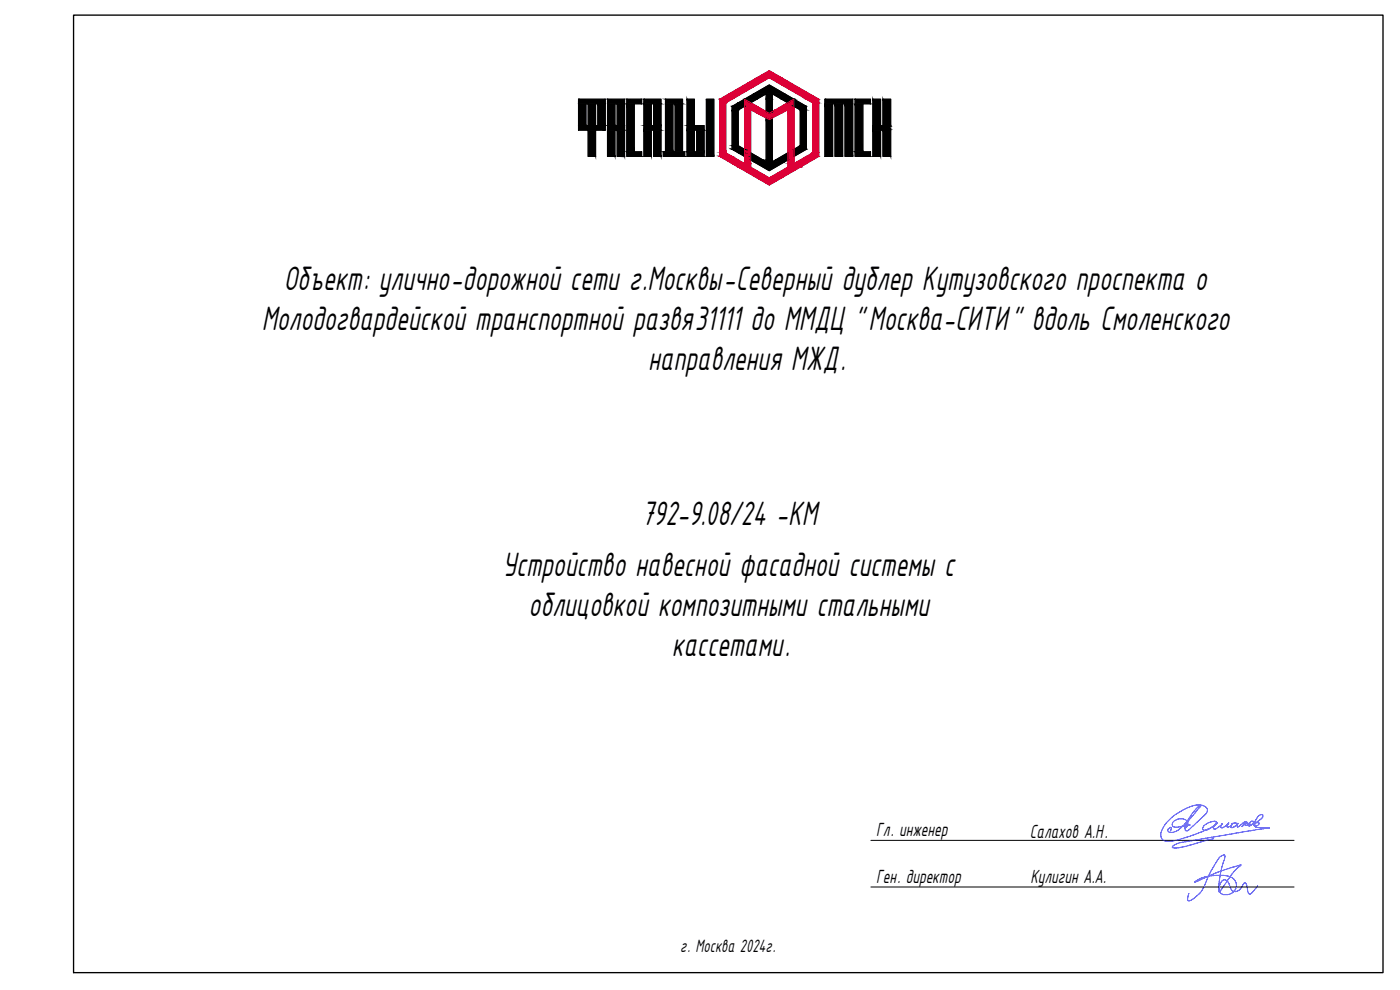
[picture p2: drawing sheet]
<svg xmlns="http://www.w3.org/2000/svg" width="420mm" height="297mm" viewBox="0 0 420 297" stroke-linecap="round" stroke-linejoin="round" font-family="sans-serif">
<path d="M22.1 4.5h393v287.3h-393z" fill="none" stroke="#000" stroke-width=".4"/>
<g fill="none" stroke="#000" stroke-width=".3">
<path d="M173.6 29.8h8.1v9.2h-2.9v7.9h-2.3v-7.9h-2.9zM175.9 31.1h.6v6.6h-.6zM178.8 31.1h.6v6.6h-.6zM182.3 29.8h5.2v17.2l-2.3-.1v-7.9h-.6v7.9h-2.3zM184.6 31.1h.6v6.6h-.6zM188.1 29.8h4.5v1.3h-2.2v14.5h2.2v1.3h-4.5zM193.3 29.8h5.1v17.1h-2.2v-7.9h-.7v7.9h-2.2zM195.5 31.1h.7v6.6h-.7zM199.7 29.8h5.2v15.8h.6v1.3h-6.4v-1.3h.6zM202 31.1h.6v14.5h-.6zM206.2 29.8h2.2v7.9h2.9v9.2h-5.1zM208.4 39h.7v6.6h-.7z"/>
<path d="M212 29.8h2.2v17.1h-2.2zM223.4 31.9l-1.8 1.1v10.7l1.8 1.1M225.3 30.8l4.6-2.6v5.3M229.9 35.4v13.1l-4.6-2.6M231.8 35.4v13.1l4.6-2.6M236.4 30.8l-4.6-2.6v5.3M238.3 31.9l1.9 1.1v10.7l-1.9 1.1M247.6 29.8h8.3v17.1h-2.3v-15.8h-.7v15.8h-2.3v-15.8h-.7v15.8h-2.3zM256.6 29.8h4.7v1.3h-2.3v14.5h2.3v1.3h-4.7zM262 29.8h2.3v7.9h.7v-7.9h2.3v8.2l-.7 .4 .7 .3v8.2h-2.3v-7.9h-.7v7.9h-2.3zM223.4 46.9l-3.7-2.1v-12.9l11.2-6.4 11.1 6.4v12.9l-3.7 2.1M225.3 48l5.6 3.2 5.5-3.2"/>
<path d="M261.4 252.1h127M261.4 266.1h127"/>
</g>
<path d="M351.3 249.3l.2-.6-.2-.5-.8 .6-.1 .4 .4 .4 .6 .2 1.4-.3 1.5-1 1.8-1.9 2.7-3.8 1.3-1.1 .3 .1-.1 .2-4.2 5.1-.4 1v1l.6 .2 .6-.4 5-4.7 .5-.9-.4-1.1-1.3-.6-1.6-.1-2 .6-1.9 .9-2.8 1.7-1.7 1.5-1.3 1.5-.9 1.9-.1 1.5 .6 .9 1.2 .5 1.7-.1 4.5-1.3 4.1-1.5 2.8-1.2 1.8-1.4-.2-.5h-.9l-2.3 .9-.6 .8-.1 .7 .9 .2 .8-.3 2.4-1.6 .2-.3-.2-.1-.9 1.4 .2 .6 1.3-.6 1.1-1.1-.4 .9 .2 .4 1.1-.5 1.1-1-.5 .8 .1 .5 .9-.3 .5-.5v-.2l-.3 1 .9-.1 .9-.8-.1-.3-.7-.1-.7 .3-.3 1 .8-.1 1.3-1.1-.3 .7 .2 .4 2.1-1.5 .2 .2-1.1 1.2 1.3-1.4 .3 .1-.1 .3-.1 .1 .1-.4h-.2l-.4 .4-.1 .4 .8 .1 .7-.4v-.3l-.4 .6 .1 .3h.3l1.2-1-.1-.4-.6 .1-.5 .4-.1 .5 1.4-.3 2.2-1.4 .5-.9-.1-.3-.4-.1-.8 .4-.5 .6-.6 1.2-.2 1.1 .6 .1 .6-.3 .3-.5-.4-.2-.5 .1-.4 .4-.1 .5 .4 .4 4.1 .2-27.1 4.5-1.6 .7-.5 .6 .9 .3 2.4-.4 9.1-2.4M357.2 247.5l-4.6 .7-.7-.4-.1-.7 .3-.6 1-.6 1.1-.3 .9 .1 1 .5 .3 .5v.8l-.5 .9M377.4 265.8l-1.6 1.9a.74 .74 0 0 1-.9 .5 .74 .74 0 0 1-.5-.9v-.4a1.89 1.89 0 0 0-.9-2l-.2 .2a3 3 0 0 1-3.2 2.3l-.6-.5a4.7 4.7 0 0 0-1.6-2.8 1.74 1.74 0 0 0-1.9 2.1 1.79 1.79 0 0 0 .5 1.9 1.79 1.79 0 0 0 2 .3 2.81 2.81 0 0 0 2.6-3 2.81 2.81 0 0 0-2.9-2.6l-1.4-.2-3 .1a8.6 8.6 0 0 0-5.3 2l.3-.1a67.2 67.2 0 0 1 13.7-5.1l-2.6 2.6-4 5.6-.2-1.7 .3-1.9 .6-3.5 .8-2.6a1.06 1.06 0 0 0 0-1.5l-1.2 .5-.6 .8-2.2 3.5-1.2 2.6a9.5 9.5 0 0 1-5.3 6.4l-.3-.1-.2-.3 .4-1.8" fill="none" stroke="#00f" stroke-width=".3"/>
<g fill="#000" stroke="#000" stroke-width=".3">
<path d="M221.6 30.8l1.8-1v1zM223.4 29.8l1.9 1zM223.4 29.8h3.7l-1.8 1zM229.9 33.5h1.9zM229.9 35.4l1 .5h-1zM226.2 28.2l4.7-2.7 4.6 2.7zM230.9 35.9l.9-.5v.5zM234.5 29.7h3.8zM238.3 29.7l3.7 2.2h-3.7zM185.2 46.9l2.3 .1zM221.6 45.9h1.8v1zM225.3 45.9l1.8 1h-1.8z"/>
<path d="M226.2 48.5h9.3l-4.6 2.7z"/>
<path d="M173.6 31.1l2.3 6.6v-6.6zM173.6 31.1l2.3 6.6h-2.3z"/>
<path d="M176.5 31.1l2.3 6.6v-6.6zM176.5 31.1l2.3 6.6h-2.3z"/>
<path d="M176.5 39l2.3 7.9v-7.9zM176.5 39l2.3 7.9h-2.3z"/>
<path d="M173.6 29.8l8.1 1.3v-1.3zM173.6 29.8l8.1 1.3h-8.1z"/>
<path d="M179.4 31.1l2.3 6.6v-6.6zM179.4 31.1l2.3 6.6h-2.3z"/>
<path d="M173.6 37.7l8.1 1.3v-1.3zM173.6 37.7l8.1 1.3h-8.1z"/>
<path d="M182.3 31.1l2.3 6.6v-6.6zM182.3 31.1l2.3 6.6h-2.3z"/>
<path d="M182.3 39l2.3 7.9v-7.9zM182.3 39l2.3 7.9h-2.3z"/>
<path d="M182.3 29.8l5.2 1.3v-1.3zM182.3 29.8l5.2 1.3h-5.2z"/>
<path d="M185.2 31.1l2.3 6.6v-6.6zM185.2 31.1l2.3 6.6h-2.3z"/>
<path d="M182.3 37.7l5.2 1.3v-1.3zM182.3 37.7l5.2 1.3h-5.2z"/>
<path d="M185.2 39l2.3 7.9v-7.9zM185.2 39l2.3 7.9h-2.3z"/>
<path d="M188.1 31.1l2.3 14.5v-14.5zM188.1 31.1l2.3 14.5h-2.3z"/>
<path d="M188.1 29.8l4.5 1.3v-1.3zM188.1 29.8l4.5 1.3h-4.5z"/>
<path d="M193.3 31.1l2.2 6.6v-6.6zM193.3 31.1l2.2 6.6h-2.2z"/>
<path d="M193.3 39l2.2 7.9v-7.9zM193.3 39l2.2 7.9h-2.2z"/>
<path d="M193.3 29.8l5.1 1.3v-1.3zM193.3 29.8l5.1 1.3h-5.1z"/>
<path d="M196.2 31.1l2.2 6.6v-6.6zM196.2 31.1l2.2 6.6h-2.2z"/>
<path d="M193.3 37.7l5.1 1.3v-1.3zM193.3 37.7l5.1 1.3h-5.1z"/>
<path d="M196.2 39l2.2 7.9v-7.9zM196.2 39l2.2 7.9h-2.2z"/>
<path d="M199.7 31.1l2.3 14.5v-14.5zM199.7 31.1l2.3 14.5h-2.3z"/>
<path d="M199.7 29.8l5.2 1.3v-1.3zM199.7 29.8l5.2 1.3h-5.2z"/>
<path d="M202.6 31.1l2.3 14.5v-14.5zM202.6 31.1l2.3 14.5h-2.3z"/>
<path d="M206.2 29.8l2.2 7.9v-7.9zM206.2 29.8l2.2 7.9h-2.2z"/>
<path d="M206.2 39l2.2 6.6v-6.6zM206.2 39l2.2 6.6h-2.2z"/>
<path d="M206.2 37.7l5.1 1.3v-1.3zM206.2 37.7l5.1 1.3h-5.1z"/>
<path d="M209.1 39l2.2 6.6v-6.6zM209.1 39l2.2 6.6h-2.2z"/>
<path d="M212 29.8l2.2 17.1v-17.1zM212 29.8l2.2 17.1h-2.2z"/>
<path d="M219.7 33l1.9 10.7v-10.7zM219.7 33l1.9 10.7h-1.9z"/>
<path d="M221.6 30.8l1.8 1.1v-1.1zM219.7 31.9l1.9-1.1 1.8 1.1z"/>
<path d="M219.7 31.9l1.9 1.1 1.8-1.1zM219.7 31.9l1.9 1.1h-1.9z"/>
<path d="M226.2 28.2l.9 1.6 2.8-1.6zM223.4 29.8l2.8-1.6 .9 1.6z"/>
<path d="M229.9 33.5h1.9zM229.9 33.5h1.9l-.9 .5z"/>
<path d="M229.9 28.2l1.9 1.5v-1.5zM229.9 28.2l1.9 1.5h-1.9z"/>
<path d="M229.9 29.7l1.9 3.8v-3.8zM229.9 29.7l1.9 3.8h-1.9z"/>
<path d="M229.9 35.9l1.9 12.1v-12.1zM229.9 35.9l1.9 12.1h-1.9z"/>
<path d="M234.5 29.7l3.7 .1zM234.6 29.8h3.6l-1.8 1z"/>
<path d="M231.8 28.2l6.5 1.5-2.8-1.5zM231.8 28.2l6.5 1.5h-3.8z"/>
<path d="M238.3 31.9h3.7zM238.3 31.9h3.7z"/>
<path d="M238.3 31.9l3.7 1.1v-1.1zM238.3 31.9l3.7 1.1h-1.8z"/>
<path d="M240.2 33l1.8 10.7v-10.7zM240.2 33l1.8 10.7h-1.8z"/>
<path d="M247.6 31.1l2.3 15.8v-15.8zM247.6 31.1l2.3 15.8h-2.3z"/>
<path d="M250.6 31.1l2.3 15.8v-15.8zM250.6 31.1l2.3 15.8h-2.3z"/>
<path d="M247.6 29.8l8.3 1.3v-1.3zM247.6 29.8l8.3 1.3h-8.3z"/>
<path d="M253.6 31.1l2.3 15.8v-15.8zM253.6 31.1l2.3 15.8h-2.3z"/>
<path d="M256.6 31.1l2.4 14.5v-14.5zM256.6 31.1l2.4 14.5h-2.4z"/>
<path d="M256.6 29.8l4.7 1.3v-1.3zM256.6 29.8l4.7 1.3h-4.7z"/>
<path d="M262 29.8l2.3 7.9v-7.9zM262 29.8l2.3 7.9h-2.3z"/>
<path d="M262 39l2.3 7.9v-7.9zM262 39l2.3 7.9h-2.3z"/>
<path d="M262 38.4l5.3 .3-.7-.3zM262 38.4l5.3 .3h-5.3z"/>
<path d="M265 29.8l2.3 7.9v-7.9zM265 29.8l2.3 7.9h-2.3z"/>
<path d="M262 37.7l5.3 .3v-.3zM262 37.7l5.3 .3h-5.3z"/>
<path d="M262 38l4.6 .4 .7-.4zM262 38l4.6 .4h-4.6z"/>
<path d="M262 38.7l5.3 .3v-.3zM262 38.7l5.3 .3h-5.3z"/>
<path d="M265 39l2.3 7.9v-7.9zM265 39l2.3 7.9h-2.3z"/>
<path d="M188.1 45.6l4.5 1.3v-1.3zM188.1 45.6l4.5 1.3h-4.5z"/>
<path d="M199.1 45.6l6.4 1.3v-1.3zM199.1 45.6l6.4 1.3h-6.4z"/>
<path d="M206.2 45.6l5.1 1.3v-1.3zM206.2 45.6l5.1 1.3h-5.1z"/>
<path d="M219.7 43.7l3.7 1.1-1.8-1.1zM219.7 43.7l3.7 1.1h-3.7z"/>
<path d="M219.7 44.8l3.7 1.1v-1.1zM219.7 44.8l3.7 1.1h-1.8z"/>
<path d="M225.3 46.9l3.7 1.1-1.9-1.1zM225.3 46.9l3.7 1.1h-3.7z"/>
<path d="M225.3 48l4.6 .5-.9-.5zM225.3 48l4.6 .5h-3.7z"/>
<path d="M229.9 48l1.9 .5v-.5zM229.9 48l1.9 .5h-1.9z"/>
<path d="M236.4 45.9v2.1zM232.7 48l3.7-2.1v2.1z"/>
<path d="M232.7 48l2.8 .5 .9-.5zM231.8 48.5l.9-.5 2.8 .5z"/>
<path d="M240.2 43.7l1.8 1.1v-1.1zM238.3 44.8l1.9-1.1 1.8 1.1z"/>
<path d="M238.3 44.8h3.7zM238.3 44.8h3.7zM238.3 44.8h3.7l-3.7 2.1z"/>
<path d="M256.6 45.6l4.7 1.3v-1.3zM256.6 45.6l4.7 1.3h-4.7z"/>
</g>
<g fill="#dd0037" stroke="#dd0037" stroke-width=".3">
<path d="M227.1 23.3l3.8-2.1 3.7 2.1z"/>
<path d="M227.3 34h7.1l-3.5 1.9z"/>
<path d="M227.1 53.4h7.5l-3.7 2.1z"/>
<path d="M230.9 23.3l14.8 6.5-11.1-6.5zM230.9 23.3l14.8 6.5h-3.7z"/>
<path d="M219.7 29.8l11.2-6.5h-3.8zM216 29.8l11.1-6.5-7.4 6.5z"/>
<path d="M242 29.8l3.7 1v-1zM242 29.8l3.7 1h-1.8z"/>
<path d="M216 29.8l1.8 1 1.9-1zM216 29.8l1.8 1h-1.8z"/>
<path d="M238.2 29.8l.1 3.1zM232.7 32.9l5.5-3.1 .1 3.1z"/>
<path d="M223.4 29.8l5.6 3.1zM223.4 29.8l5.6 3.1h-5.6z"/>
<path d="M232.7 32.9l1.7 1.1 2-1.1zM230.9 34l1.8-1.1 1.7 1.1z"/>
<path d="M225.3 32.9l5.6 1.1-1.9-1.1zM225.3 32.9l5.6 1.1h-3.6z"/>
<path d="M243.9 30.8l1.8 15.1v-15.1zM243.9 30.8l1.8 15.1h-1.8z"/>
<path d="M216 30.8l1.8 15.1v-15.1zM216 30.8l1.8 15.1h-1.8z"/>
<path d="M243.9 45.9l1.8 1v-1zM242 46.9l1.9-1 1.8 1z"/>
<path d="M236.4 32.9l1.9 14v-14zM236.4 32.9l1.9 14h-1.9z"/>
<path d="M223.4 32.9l1.9 14v-14zM223.4 32.9l1.9 14h-1.9z"/>
<path d="M216 45.9l3.7 1-1.9-1zM216 45.9l3.7 1h-3.7z"/>
<path d="M242 46.9v2.2l3.7-2.2zM238.3 49.1l3.7-2.2v2.2z"/>
<path d="M236.4 46.9l1.9 2.2v-2.2zM236.4 46.9l1.9 2.2h-1.9z"/>
<path d="M223.4 46.9l1.9 2.2v-2.2zM223.4 46.9l1.9 2.2h-1.9z"/>
<path d="M216 46.9l7.4 2.2-3.7-2.2zM216 46.9l7.4 2.2h-3.7z"/>
<path d="M219.7 49.1l5.6 1.1v-1.1zM219.7 49.1l5.6 1.1h-3.7z"/>
<path d="M236.4 49.1l3.8 1.1 1.8-1.1zM236.4 49.1l3.8 1.1h-3.8z"/>
<path d="M236.4 50.2l-1.8 3.2 5.6-3.2zM230.9 53.4l5.5-3.2-1.8 3.2z"/>
<path d="M221.6 50.2l9.3 3.2-5.6-3.2zM221.6 50.2l9.3 3.2h-3.8z"/>
</g>
<path d="M216 29.8l14.9-8.6 14.8 8.6v17.1l-14.8 8.6-14.9-8.6zM217.8 30.8l13.1-7.5 13 7.5v15.1l-5.6 3.2v-19.4l-7.4 4.3-7.5-4.2v19.3l-5.6-3.2zM225.3 32.9l5.6 3 5.5-3v17.3l-5.5 3.2-5.6-3.2z" fill="none" stroke="#dd0037" stroke-width=".3"/>
<g font-size="11.2">
<text x="85.1" y="86.9">Объект: улично-дорожной сети г.Москвы-Северный дублер Кутузовского проспекта о</text>
<text x="78.6" y="98.9">Молодогвардейской транспортной развя31111 до ММДЦ &quot;Москва-СИТИ&quot; вдоль Смоленского</text>
<text x="194.5" y="110.9">направления МЖД.</text>
<text x="192.6" y="157.6">792-9.08/24 -КМ</text>
<text x="150.8" y="172.9">Устройство навесной фасадной системы с</text>
<text x="158.6" y="184.9">облицовкой композитными стальными</text>
<text x="201.6" y="196.9">кассетами.</text>
</g>
<g font-size="6.3">
<text x="263" y="250.9">Гл. инженер</text>
<text x="309.1" y="251.5">Салахов А.Н.</text>
<text x="263" y="264.9">Ген. директор</text>
<text x="309.2" y="264.9">Кулигин А.А.</text>
</g>
<text font-size="5.9" x="204.2" y="285.6">г. Москва 2024г.</text>
</svg>
